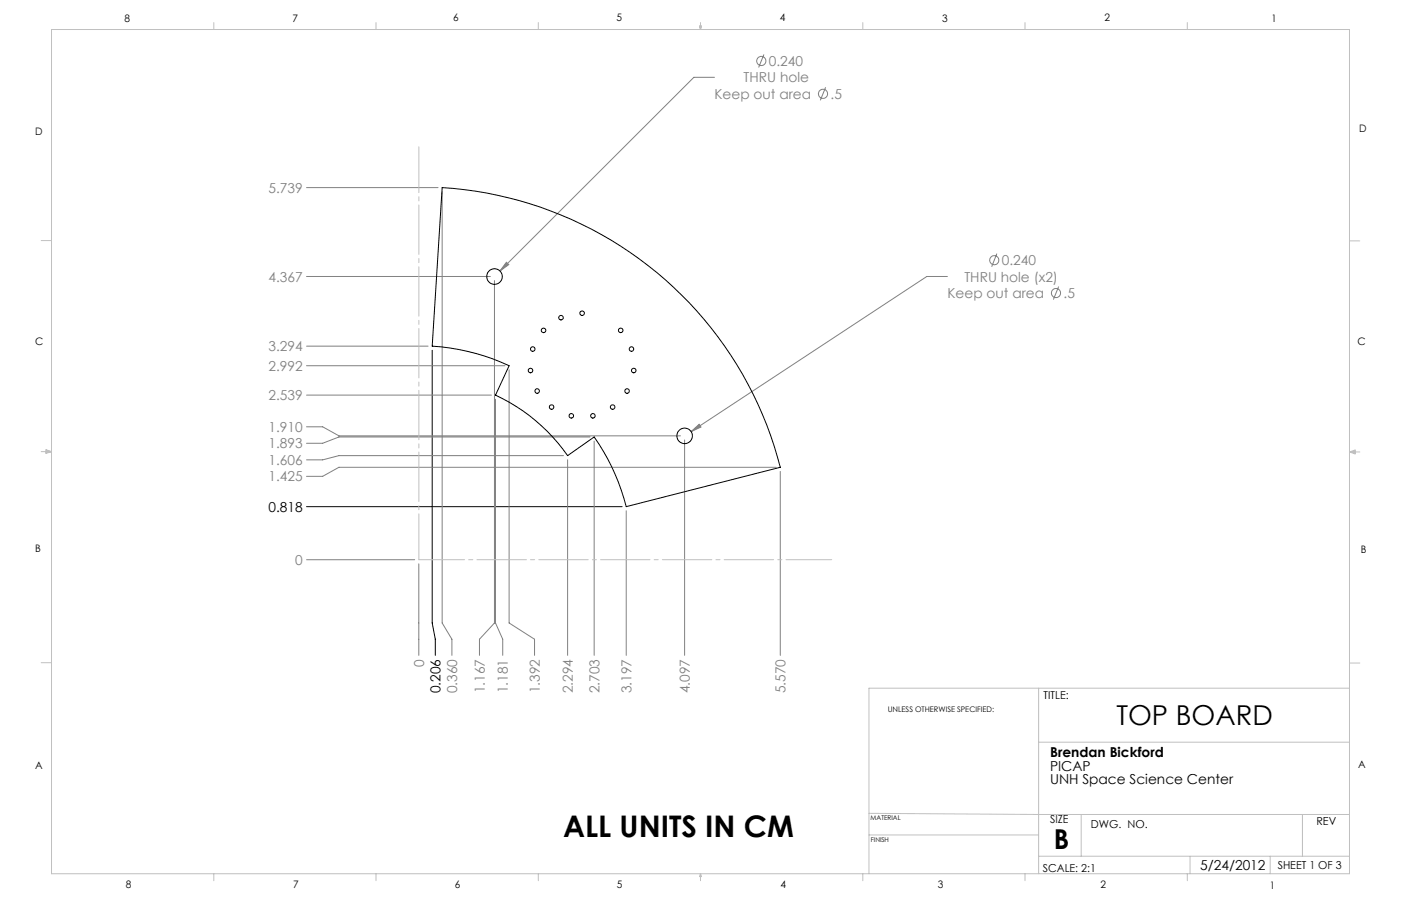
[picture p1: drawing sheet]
<svg xmlns="http://www.w3.org/2000/svg" width="432mm" height="279mm" viewBox="0 0 432 279" stroke-linecap="round" stroke-linejoin="round" font-family="sans-serif">
<g fill="none" stroke="#808080" stroke-width=".31">
<path d="M235.4 16.8l-1.6 4M220.2 23.8h-6.3l-59.8 59.8M254.5 26.9l-1.7 4M94.5 57.9h40.5M136.3 59.1v133l3 5v5M307.2 78.2l-1.6 4.1M94.5 85.3h56.6M152.4 86.5v105.6l-4.6 5v5M156.1 80.9l.7 .7-2.7 2zM292 85.3h-6.4l-72.6 47.8M326.3 88.4l-1.6 4M94.5 112.8h61.1"/>
<path d="M94.5 106.8h37.4M156.9 114.1v78l7.8 5v5M94.5 131.6h4.9l5.1 2.8h105.2M94.5 121.8h56.9M152.7 123.1v69l2.2 5v5M181.9 134.8h-77.4l-5.1 1.9h-4.9M183.1 136v66.1M211 135.7v66.4M213 133.1l2.5-2.3 .5 .9zM173.7 140.5h-69.2l-5.1 1.3h-4.9M174.9 141.8v60.3M193 157.5v44.6"/>
<path d="M239.2 144.1h-134.7l-5.1 2.8h-4.9M240.5 145.4v56.7M94.5 172.6h33.3M129.1 173.9v28.2"/>
<circle cx="234.6" cy="18.8" r="1.41"/>
<circle cx="253.7" cy="28.9" r="1.4"/>
<circle cx="306.4" cy="80.2" r="1.42"/>
<circle cx="325.5" cy="90.4" r="1.42"/>
</g>
<path d="M133.2 108v84.1l1 5v5M94.5 156.2h97.2" fill="none" stroke="#000" stroke-width=".31"/>
<path d="M129.1 172.6v-127.3M129.1 172.6h127.2" fill="none" stroke="#c0c0c0" stroke-width=".31" stroke-dasharray="15.2 1.3 1.3 1.3" stroke-dashoffset="1.1"/>
<g fill="none" stroke="#c0c0c0" stroke-width=".31">
<path d="M15.9 9.1h400v260.4h-400zM65.9 6.9v2.2M115.9 6.9v2.2M165.9 6.9v2.2M215.6 8h.6l-.3 1.1zM215.7 8l.2 1.1M215.9 6.9v2.2M216 8l-.1 1.1M265.9 6.9v2.2M315.9 6.9v2.2M365.9 6.9v2.2M12.7 74.2h3.2"/>
<path d="M415.9 74.3h3.2M12.7 139.3h3.2M14.2 139.1l1.7 .2M14.2 138.7l1.7 .6-1.7 .5zM15.9 139.3l-1.7 .3M415.9 139.4h3.2M415.9 139.4l1.8-.6v1.2zM415.9 139.4l1.8 .3M417.7 139.2l-1.8 .2M12.7 204.4h3.2M320.1 212.2v57.3M415.9 204.5h3.2"/>
<path d="M415.9 212.2h-148.1v57.3M320.1 228.9h95.8M267.8 250.8l52.3 .4h95.8M267.8 257.5h52.3M333.2 251.2v12.9M401.4 251.2v12.9M65.9 269.5v2.1M115.9 269.5v2.1M165.9 269.5v2.1M215.9 269.5v2.1M215.9 269.5l.3 .8h-.6zM265.9 269.5v2.1"/>
<path d="M315.9 269.5v2.1M320.1 264.1h95.8M365.9 269.5v2.1M366.8 264.1v5.4M391.5 264.1v5.4"/>
</g>
<path d="M213 133.1l3-1.4-.5-.9zM156.1 80.9l-2 2.7 2.7-2z" fill="#808080"/>
<g fill="none" stroke="#000" stroke-width=".31">
<path d="M136.3 57.9a114.9 114.9 0 0 1 104.2 86.2l-47.5 12.1a65.6 65.6 0 0 0-9.9-21.4l-8.2 5.7a55.9 55.9 0 0 0-22.2-18.7l4.2-9a65.6 65.6 0 0 0-23.7-6z"/>
<circle cx="152.4" cy="85.3" r="2.41"/>
<circle cx="172.9" cy="98" r=".71"/>
<circle cx="179.4" cy="96.6" r=".7"/>
<circle cx="163.5" cy="114.3" r=".7"/>
<circle cx="164.2" cy="107.6" r=".71"/>
<circle cx="167.5" cy="101.9" r=".7"/>
<circle cx="191.3" cy="101.9" r=".7"/>
<circle cx="194.6" cy="107.6" r=".7"/>
<circle cx="195.3" cy="114.3" r=".7"/>
<circle cx="165.5" cy="120.6" r=".7"/>
<circle cx="170" cy="125.5" r=".7"/>
<circle cx="176.1" cy="128.2" r=".71"/>
<circle cx="182.7" cy="128.2" r=".7"/>
<circle cx="188.8" cy="125.5" r=".71"/>
<circle cx="193.3" cy="120.6" r=".71"/>
<circle cx="211" cy="134.4" r="2.4"/>
</g>
<text font-size="9.2" x="173.6" y="258.2">ALL UNITS IN CM</text>
<g font-size="8.5">
<text x="344.1" y="223.5">TOP BOARD</text>
<text x="324.8" y="262">B</text>
</g>
<g font-size="4.2" fill="#808080">
<text x="237" y="20.3">0.240</text>
<text x="229.2" y="25.4">THRU hole</text>
<text x="220.2" y="30.5">Keep out area</text>
<text x="256" y="30.5">.5</text>
<text x="82.8" y="59.4">5.739</text>
<text x="308.8" y="81.8">0.240</text>
<text x="82.8" y="86.9">4.367</text>
<text x="297.3" y="86.9">THRU hole (x2)</text>
<text x="292" y="91.9">Keep out area</text>
<text x="327.8" y="91.9">.5</text>
<text x="82.8" y="108.3">3.294</text>
<text x="82.8" y="114.4">2.992</text>
<text x="82.8" y="123.4">2.539</text>
<text x="82.8" y="133.2">1.910</text>
<text x="82.8" y="143.4">1.606</text>
<text x="82.8" y="138.3">1.893</text>
<text x="82.8" y="148.5">1.425</text>
<text x="91" y="174.2">0</text>
<text x="130.7" y="205.6" transform="rotate(-90 130.7 205.6)">0</text>
<text x="140.9" y="213.8" transform="rotate(-90 140.9 213.8)">0.360</text>
<text x="149.4" y="213.8" transform="rotate(-90 149.4 213.8)">1.167</text>
<text x="156.6" y="213.8" transform="rotate(-90 156.6 213.8)">1.181</text>
<text x="166.4" y="213.8" transform="rotate(-90 166.4 213.8)">1.392</text>
<text x="176.6" y="213.8" transform="rotate(-90 176.6 213.8)">2.294</text>
<text x="184.8" y="213.8" transform="rotate(-90 184.8 213.8)">2.703</text>
<text x="194.6" y="213.8" transform="rotate(-90 194.6 213.8)">3.197</text>
<text x="212.6" y="213.8" transform="rotate(-90 212.6 213.8)">4.097</text>
<text x="242.1" y="213.8" transform="rotate(-90 242.1 213.8)">5.570</text>
</g>
<g font-size="4.2">
<text x="82.8" y="157.8">0.818</text>
<text x="135.8" y="213.8" transform="rotate(-90 135.8 213.8)">0.206</text>
<text x="323.6" y="233.6">Brendan Bickford</text>
<text x="323.6" y="237.7">PICAP</text>
<text x="323.6" y="241.9">UNH Space Science Center</text>
<text x="369.9" y="268.4">5/24/2012</text>
</g>
<g font-size="3.4">
<text x="321.7" y="215.7">TITLE:</text>
<text x="323.6" y="253.9">SIZE</text>
<text x="336.2" y="255.5">DWG. NO.</text>
<text x="405.7" y="254.5">REV</text>
<text x="321.4" y="268.9">SCALE: 2:1</text>
<text x="393.8" y="267.9">SHEET 1 OF 3</text>
</g>
<g font-size="3.2">
<text x="38.3" y="6.7">8</text>
<text x="90.2" y="6.7">7</text>
<text x="139.7" y="6.5">6</text>
<text x="190" y="6.5">5</text>
<text x="240.4" y="6.5">4</text>
<text x="290.4" y="6.7">3</text>
<text x="340.4" y="6.5">2</text>
<text x="391.9" y="6.7">1</text>
<text x="10.9" y="41.6">D</text>
<text x="418.9" y="40.7">D</text>
<text x="10.9" y="106.3">C</text>
<text x="418.4" y="106.4">C</text>
<text x="10.8" y="170.2">B</text>
<text x="419.4" y="170.6">B</text>
<text x="10.8" y="237.2">A</text>
<text x="418.6" y="236.8">A</text>
<text x="38.8" y="273.8">8</text>
<text x="90.4" y="273.8">7</text>
<text x="140.2" y="273.8">6</text>
<text x="190.1" y="273.9">5</text>
<text x="240.5" y="273.8">4</text>
<text x="289" y="273.9">3</text>
<text x="339.1" y="273.8">2</text>
<text x="391.4" y="274.1">1</text>
</g>
<text font-size="2.4" x="273.6" y="219.7">UNLESS OTHERWISE SPECIFIED:</text>
<g font-size="2">
<text x="268.3" y="252.9">MATERIAL</text>
<text x="268.4" y="259.7">FINISH</text>
</g>
</svg>
